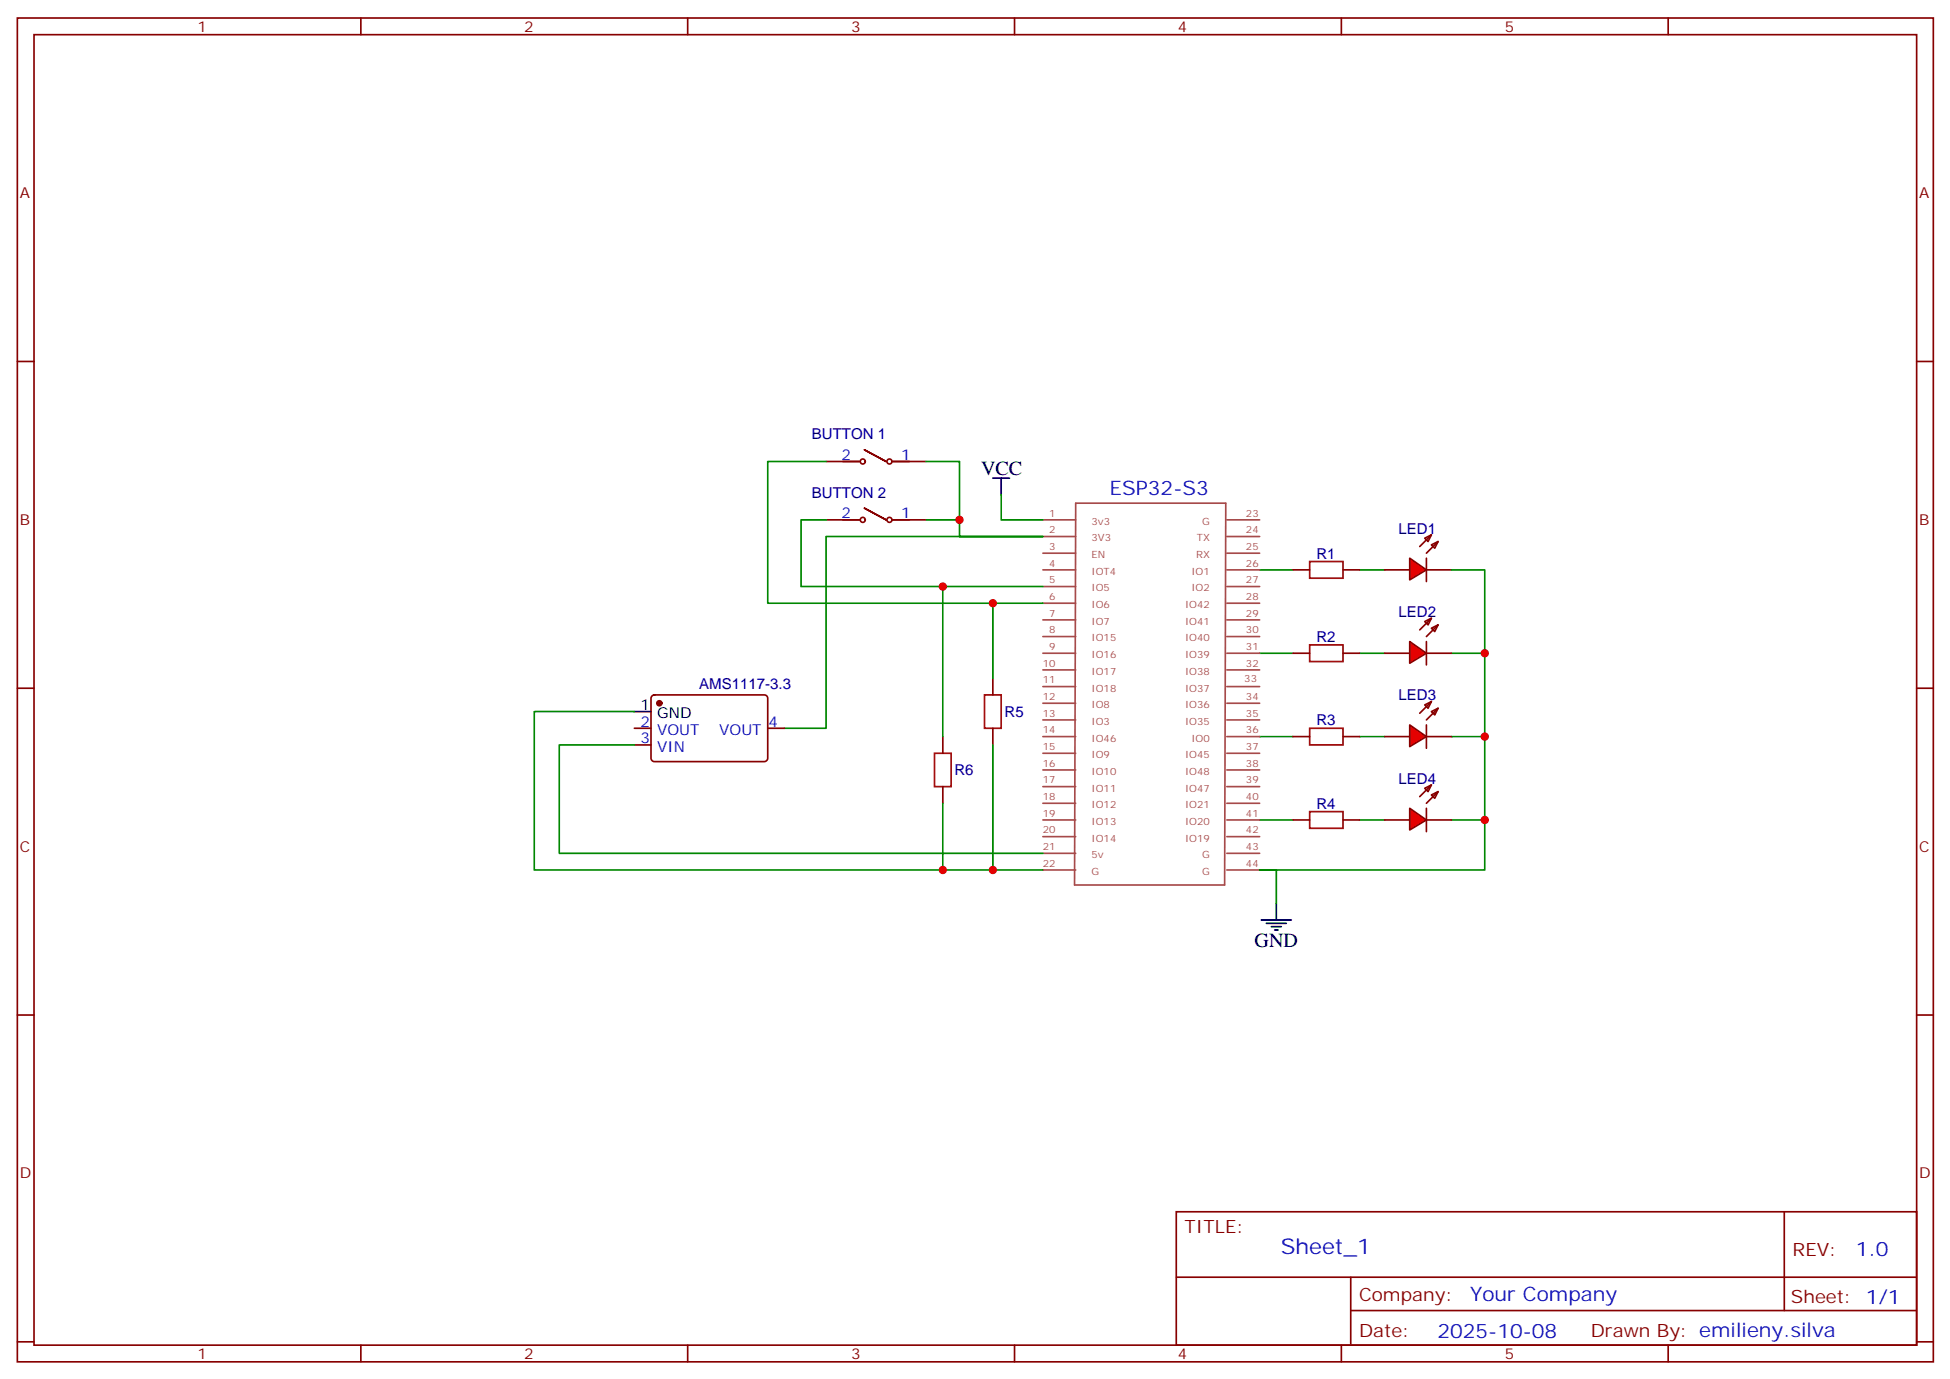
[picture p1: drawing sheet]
<svg xmlns="http://www.w3.org/2000/svg" width="413mm" height="292mm" viewBox="0 0 413 292" stroke-linecap="round" stroke-linejoin="round" font-family="sans-serif">
<g fill="none" stroke="#870000" stroke-width=".35">
<path d="M3.7 3.8h405.3v284.3h-405.3zM7.2 7.3h398.3v277.3h-398.3zM76.3 3.8v3.5M145.5 3.8v3.5M214.6 3.8v3.5M283.8 3.8v3.5M352.9 3.8v3.5M3.7 76.5h3.5M405.5 76.5h3.5M3.7 145.6h3.5M405.5 145.6h3.5M301.8 171v5"/>
<path d="M3.7 214.8h3.5M405.5 214.8h3.5M248.8 256.4h156.7v28.2h-156.7zM377.5 256.4v20.9M248.9 270.2h156.5M285.8 277.3h119.6M285.8 270.2v14.2M3.7 283.9h3.5M76.3 284.6v3.5M145.5 284.6v3.5M214.6 284.6v3.5M283.8 284.6v3.5"/>
<path d="M352.9 284.6v3.5M405.5 283.9h3.5"/>
</g>
<path d="M266.5 173.5h7M287.7 173.5h5.2M307.1 173.5h7" fill="none" stroke="#008700" stroke-width=".35"/>
<path d="M298.2 171l3.6 2.5-3.6 2.1z" fill="#f00" stroke="#870000" stroke-width=".35"/>
<g fill="none" stroke="#870000" stroke-width=".35">
<path d="M273.5 138.2h3.6M273.5 120.6h3.6M284.1 138.2h3.6M284.1 120.6h3.6M273.5 155.9h3.6M284.1 155.9h3.6M301.8 153.4v4.9M273.5 173.5h3.6M284.1 173.5h3.6M292.9 173.5h5.3M301.4 166.8l1.4-.7-.7 1.4zM301.8 173.5h5.3"/>
<path d="M302.8 168.2l1.4-.7-.7 1.4zM302.8 166.1l-2.4 2.5M304.2 167.5l-2.4 2.5"/>
</g>
<path d="M277.1 118.8h7v3.5h-7zM277.1 136.5h7v3.5h-7zM277.1 154.1h7v3.5h-7zM277.1 171.7h7v3.6h-7z" fill="none" stroke="#a10000" stroke-width=".35"/>
<path d="M266.5 138.2h7M266.5 120.6h7M287.7 138.2h5.2M287.7 120.6h5.2M307.1 138.2h7M266.5 155.9h7M287.7 155.9h5.2M307.1 155.9h7" fill="none" stroke="#008700" stroke-width=".35"/>
<path d="M298.2 153.4l3.6 2.5-3.6 2.1z" fill="#f00" stroke="#870000" stroke-width=".35"/>
<path d="M301.8 135.7v5M292.9 155.9h5.3M301.4 149.2l1.4-.8-.7 1.5zM301.8 155.9h5.3M302.8 150.6l1.4-.7-.7 1.4zM302.8 148.4l-2.4 2.5M304.2 149.9l-2.4 2.4" fill="none" stroke="#870000" stroke-width=".35"/>
<path d="M298.2 135.7l3.6 2.5-3.6 2.1z" fill="#f00" stroke="#870000" stroke-width=".35"/>
<path d="M301.8 118.1v4.9M292.9 138.2h5.3M301.4 131.5l1.4-.7-.7 1.4zM301.8 138.2h5.3M302.8 132.9l1.4-.7-.7 1.4zM302.8 130.8l-2.4 2.5M304.2 132.2l-2.4 2.5" fill="none" stroke="#870000" stroke-width=".35"/>
<path d="M298.2 118.1l3.6 2.5-3.6 2.1z" fill="#f00" stroke="#870000" stroke-width=".35"/>
<g fill="none" stroke="#870000" stroke-width=".35">
<path d="M174.8 97.6h7M182.9 95.2l4.6 2.4-4.6-2.4M188.9 97.6h7M174.8 110h7M182.9 107.5l4.6 2.5-4.6-2.5M188.9 110h7M301.4 113.9l1.4-.7-.7 1.4zM302.8 115.3l1.4-.7-.7 1.4zM302.8 113.2l-2.4 2.4M304.2 114.6l-2.4 2.5M292.9 120.6h5.3M301.8 120.6h5.3"/>
<path d="M134.2 154.1h3.5M134.2 157.6h3.5M138 147.2l.4-.2h23.3a.71 .71 0 0 1 .7 .7v12.7a.76 .76 0 0 1-.7 .7h-23.3a.76 .76 0 0 1-.7-.7v-12.7zM162.4 154.1h3.5M199.5 155.9v3.5M210 143.5v3.5M210 154.1v3.5M199.5 166.4v3.6"/>
<circle cx="182.5" cy="97.6" r=".53"/>
<circle cx="188.2" cy="97.6" r=".53"/>
<circle cx="182.5" cy="110" r=".53"/>
<circle cx="188.2" cy="110" r=".53"/>
</g>
<g fill="none" stroke="#a64a4a" stroke-width=".35">
<path d="M220.6 117.1h7M220.6 113.5h7M220.6 110h7M227.6 106.5h31.7l-.2 80.8h-31.8zM259.5 117.1h7M259.5 113.5h7M259.5 110h7M220.6 138.2h7M220.6 134.7h7M220.6 131.2h7M220.6 127.6h7M220.6 124.1h7"/>
<path d="M220.6 120.6h7M259.5 138.2h7M259.5 134.7h7M259.5 131.2h7M259.5 127.6h7M259.5 124.1h7M259.5 120.6h7M220.6 159.4h7M220.6 155.9h7M220.6 152.3h7M220.6 148.8h7M220.6 145.3h7"/>
<path d="M220.6 141.7h7M259.5 159.4h7M259.5 155.9h7M259.5 152.3h7M259.5 148.8h7M259.5 145.3h7M259.5 141.7h7M220.6 177h7M220.6 173.5h7M220.6 170h7M220.6 166.4h7M220.6 162.9h7"/>
<path d="M259.5 177h7M259.5 173.5h7M259.5 170h7M259.5 166.4h7M259.5 162.9h7M220.6 184.1h7M220.6 180.6h7M259.5 184.1h7M259.5 180.6h7"/>
</g>
<path d="M210 101.2h3.6M211.8 101.2v3.5M134.2 150.6h3.5M266.8 194.7h6.4M267.9 195.4h4.2M269 196.1h2.1M269.7 196.8h.7M270 191.1v3.6" fill="none" stroke="#000" stroke-width=".35"/>
<path d="M174.8 97.6h-12.4v30h58.2M195.9 97.6h7.1v15.9h17.6h-45.8v40.6h-8.9M174.8 110h-5.3v14.1h51.1M195.9 110h7.1M211.8 104.7v5.3h8.8M199.5 124.1v31.8M210 127.6v15.9M307.1 120.6h7v63.5h-47.6h3.5v7M134.2 150.6h-21.2v33.5h86.5M134.2 157.6h-15.9v23h102.3M210 157.6v26.5h10.6M199.5 170v14.1h10.5" fill="none" stroke="#008700" stroke-width=".35"/>
<path d="M197.7 159.4h3.5v7h-3.5zM208.3 147h3.5v7.1h-3.5z" fill="none" stroke="#a10000" stroke-width=".35"/>
<circle cx="139.5" cy="148.8" r=".53" fill="#870000" stroke="#870000" stroke-width=".35"/>
<g fill="#c00">
<circle cx="314.1" cy="173.5" r=".88"/>
<circle cx="314.1" cy="138.2" r=".88"/>
<circle cx="314.1" cy="155.9" r=".88"/>
<circle cx="203" cy="110" r=".88"/>
<circle cx="210" cy="127.6" r=".88"/>
<circle cx="199.5" cy="124.1" r=".88"/>
<circle cx="210" cy="184.1" r=".88"/>
<circle cx="199.5" cy="184.1" r=".88"/>
</g>
<text font-size="4.6" fill="#00f" x="270.9" y="265.4">Sheet_1</text>
<g font-size="4.2">
<text x="207.6" y="100.5">VCC</text>
<text x="265.4" y="200.3">GND</text>
</g>
<g font-size="4.2" fill="#00f">
<text x="234.7" y="104.7">ESP32-S3</text>
<text x="392.6" y="265.7">1.0</text>
<text x="311" y="275.2">Your Company</text>
<text x="304.1" y="283">2025-10-08</text>
</g>
<g font-size="3.9" fill="#800">
<text x="250.6" y="261">TITLE:</text>
<text x="379.2" y="265.7">REV:</text>
<text x="287.5" y="275.2">Company:</text>
<text x="378.9" y="275.8">Sheet: 1/1</text>
<text x="287.5" y="282.9">Date:</text>
<text x="336.6" y="282.9">Drawn By: emilieny.silva</text>
</g>
<g font-size="3.2" fill="#800">
<text x="41.8" y="6.8">1</text>
<text x="110.9" y="6.8">2</text>
<text x="180.1" y="6.8">3</text>
<text x="249.2" y="6.8">4</text>
<text x="318.3" y="6.8">5</text>
<text x="4.2" y="41.9">A</text>
<text x="406" y="41.9">A</text>
<text x="4.2" y="111.1">B</text>
<text x="406" y="111.1">B</text>
<text x="4.2" y="180.2">C</text>
<text x="406" y="180.2">C</text>
<text x="4.2" y="249.3">D</text>
<text x="406" y="249.3">D</text>
<text x="41.8" y="287.6">1</text>
<text x="110.9" y="287.6">2</text>
<text x="180.1" y="287.6">3</text>
<text x="249.2" y="287.6">4</text>
<text x="318.3" y="287.6">5</text>
</g>
<g font-size="3.2" fill="#000080">
<text x="171.8" y="93">BUTTON 1</text>
<text x="171.8" y="105.3">BUTTON 2</text>
<text x="295.9" y="112.9">LED1</text>
<text x="278.5" y="118.2">R1</text>
<text x="295.9" y="130.5">LED2</text>
<text x="278.5" y="135.8">R2</text>
<text x="147.9" y="145.9">AMS1117-3.3</text>
<text x="295.9" y="148.2">LED3</text>
<text x="212.5" y="151.7">R5</text>
<text x="278.5" y="153.5">R3</text>
<text x="201.9" y="164.1">R6</text>
<text x="295.9" y="165.8">LED4</text>
<text x="278.5" y="171.1">R4</text>
</g>
<g font-size="3.2" fill="#00f">
<text x="178" y="97.3">2</text>
<text x="190.6" y="97.3">1</text>
<text x="178" y="109.6">2</text>
<text x="190.6" y="109.6">1</text>
<text x="135.5" y="153.7">2</text>
<text x="139" y="155.5">VOUT</text>
<text x="152.2" y="155.5">VOUT</text>
<text x="162.6" y="153.7">4</text>
<text x="135.5" y="157.3">3</text>
<text x="139" y="159">VIN</text>
</g>
<g font-size="3.2">
<text x="135.5" y="150.2">1</text>
<text x="139" y="152">GND</text>
</g>
<g font-size="2.1" fill="#a54b4b">
<text x="222" y="112.8">2</text>
<text x="222" y="109.3">1</text>
<text x="230.9" y="111">3v3</text>
<text x="254.3" y="111">G</text>
<text x="263.6" y="112.8">24</text>
<text x="263.6" y="109.3">23</text>
<text x="222" y="119.9">4</text>
<text x="222" y="116.4">3</text>
<text x="230.9" y="118.1">EN</text>
<text x="230.9" y="114.6">3V3</text>
<text x="253" y="118.1">RX</text>
<text x="253.2" y="114.6">TX</text>
<text x="263.6" y="119.9">26</text>
<text x="263.6" y="116.4">25</text>
<text x="222" y="123.4">5</text>
<text x="230.9" y="125.1">IO5</text>
<text x="230.9" y="121.6">IOT4</text>
<text x="252.1" y="125.1">IO2</text>
<text x="252.1" y="121.6">IO1</text>
<text x="263.6" y="123.4">27</text>
<text x="222" y="130.5">7</text>
<text x="222" y="126.9">6</text>
<text x="230.9" y="128.7">IO6</text>
<text x="250.7" y="128.7">IO42</text>
<text x="263.6" y="130.5">29</text>
<text x="263.6" y="126.9">28</text>
<text x="222" y="137.5">9</text>
<text x="222" y="134">8</text>
<text x="230.9" y="135.7">IO15</text>
<text x="230.9" y="132.2">IO7</text>
<text x="250.7" y="135.7">IO40</text>
<text x="250.7" y="132.2">IO41</text>
<text x="263.6" y="137.5">31</text>
<text x="263.6" y="134">30</text>
<text x="220.6" y="141.1">10</text>
<text x="230.9" y="142.8">IO17</text>
<text x="230.9" y="139.3">IO16</text>
<text x="250.7" y="142.8">IO38</text>
<text x="250.7" y="139.3">IO39</text>
<text x="263.6" y="141.1">32</text>
<text x="220.6" y="148.1">12</text>
<text x="220.6" y="144.6">11</text>
<text x="230.9" y="149.8">IO8</text>
<text x="230.9" y="146.3">IO18</text>
<text x="250.7" y="149.8">IO36</text>
<text x="250.7" y="146.3">IO37</text>
<text x="263.2" y="144.2">33</text>
<text x="263.6" y="148.1">34</text>
<text x="220.6" y="155.2">14</text>
<text x="220.6" y="151.6">13</text>
<text x="230.9" y="153.4">IO3</text>
<text x="250.7" y="153.4">IO35</text>
<text x="263.6" y="155.2">36</text>
<text x="263.6" y="151.6">35</text>
<text x="220.6" y="158.7">15</text>
<text x="230.9" y="160.4">IO9</text>
<text x="230.9" y="156.9">IO46</text>
<text x="250.7" y="160.4">IO45</text>
<text x="252.1" y="156.9">IO0</text>
<text x="263.6" y="158.7">37</text>
<text x="220.6" y="165.7">17</text>
<text x="220.6" y="162.2">16</text>
<text x="230.9" y="167.5">IO11</text>
<text x="230.9" y="164">IO10</text>
<text x="250.7" y="167.5">IO47</text>
<text x="250.7" y="164">IO48</text>
<text x="263.6" y="165.7">39</text>
<text x="263.6" y="162.2">38</text>
<text x="220.6" y="172.8">19</text>
<text x="220.6" y="169.3">18</text>
<text x="230.9" y="171">IO12</text>
<text x="250.7" y="171">IO21</text>
<text x="263.6" y="172.8">41</text>
<text x="263.6" y="169.3">40</text>
<text x="220.6" y="179.9">21</text>
<text x="220.6" y="176.3">20</text>
<text x="230.9" y="178.1">IO14</text>
<text x="230.9" y="174.5">IO13</text>
<text x="250.7" y="178.1">IO19</text>
<text x="250.7" y="174.5">IO20</text>
<text x="263.6" y="179.9">43</text>
<text x="263.6" y="176.3">42</text>
<text x="220.6" y="183.4">22</text>
<text x="230.9" y="185.1">G</text>
<text x="230.9" y="181.6">5v</text>
<text x="254.3" y="185.1">G</text>
<text x="254.3" y="181.6">G</text>
<text x="263.6" y="183.4">44</text>
</g>
</svg>
